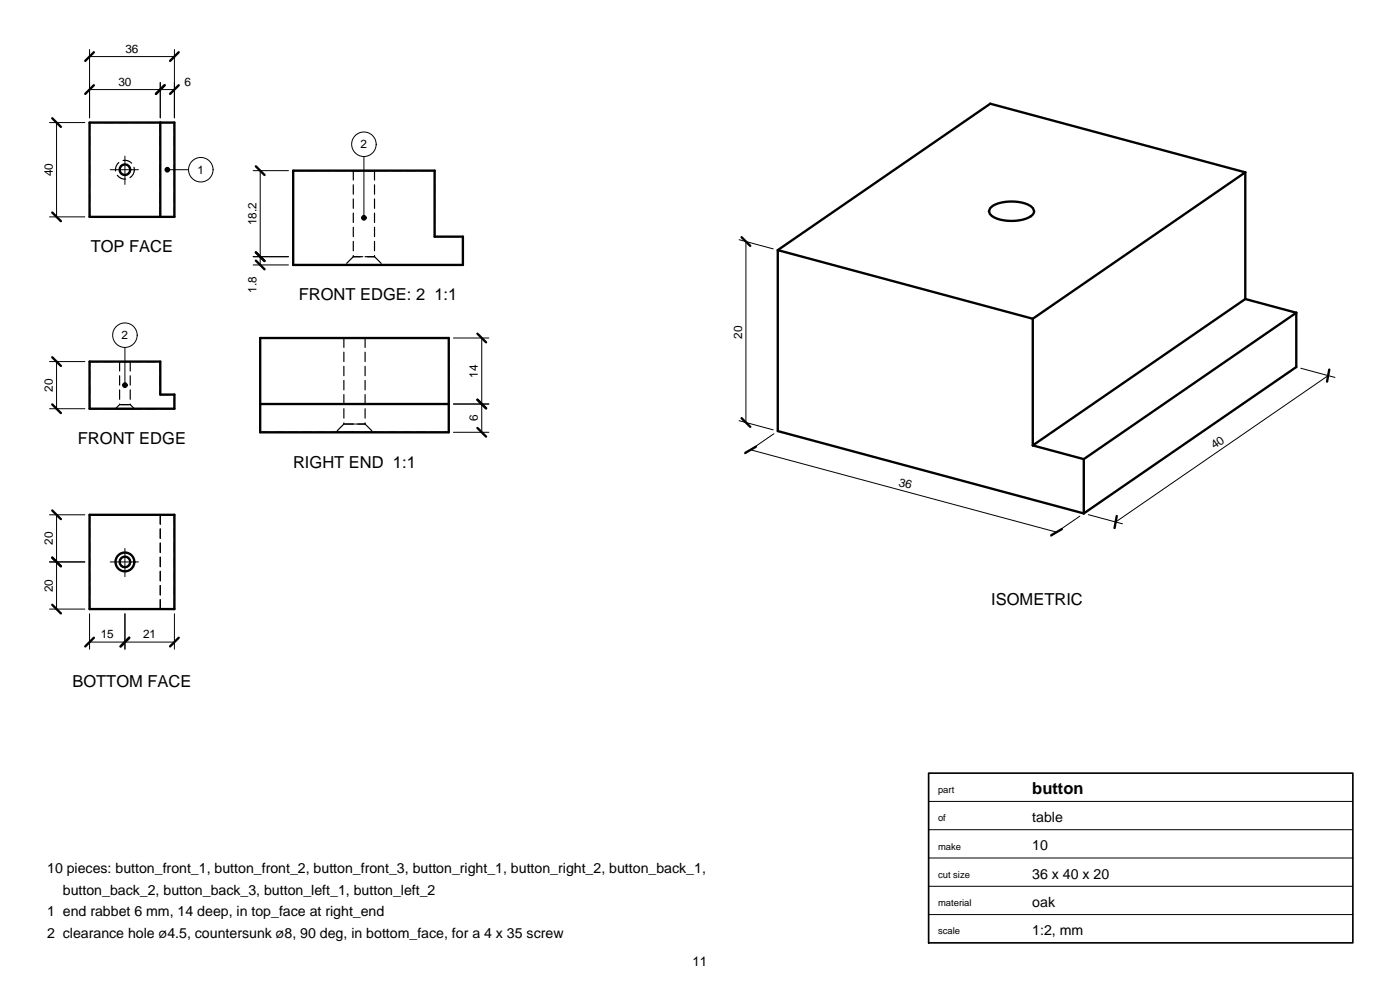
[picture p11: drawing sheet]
<svg xmlns="http://www.w3.org/2000/svg" width="297mm" height="210mm" viewBox="0 0 297 210" stroke-linecap="round" stroke-linejoin="round" font-family="sans-serif">
<path d="M19 26h18M27.6 36a1.12 1.12 0 0 1-1.5 1 1.12 1.12 0 0 1-.4-1.8 1.12 1.12 0 0 1 1.8 .4l.1 .4M28.5 36a2 2 0 0 1-2.9 1.8 2 2 0 0 1-.4-3.3 2 2 0 0 1 3.2 1l.1 .5M19 46v-20M19 46h18M34 46v-20M37 46v-20" fill="none" stroke="#000" stroke-width=".25" stroke-dasharray="2 1"/>
<g fill="none" stroke="#000" stroke-width=".5">
<path d="M19 26h18v20h-18zM34 26v20"/>
<circle cx="26.5" cy="36" r="1.13"/>
</g>
<path d="M23.4 36h6.2M26.5 39.1v-6.2" fill="none" stroke="#000" stroke-width=".21" stroke-dasharray="6 1 1 1"/>
<path d="M35.5 36h4.5" fill="none" stroke="#000" stroke-width=".21"/>
<circle cx="35.5" cy="36" r=".5" fill="#000" stroke="#000" stroke-width=".21"/>
<circle cx="42.6" cy="36" r="2.6" fill="#fff" stroke="#000" stroke-width=".21"/>
<path d="M19 10.5v14.5M19 19h18M19 12h18M34 17.5v7.5M37 10.5v14.5M10.5 26h7.5M12 26v20M10.5 46h7.5M26.5 73.7v8" fill="none" stroke="#000" stroke-width=".21"/>
<path d="M19.9 18.1l-1.8 1.8M19.9 11.1l-1.8 1.8M34.9 18.1l-1.8 1.8M37.9 18.1l-1.8 1.8M37.9 11.1l-1.8 1.8M11.1 25.1l1.8 1.8M11.1 45.1l1.8 1.8M19 76.7h15v7h3v3h-18z" fill="none" stroke="#000" stroke-width=".5"/>
<g fill="none" stroke="#000" stroke-width=".25" stroke-dasharray="2 1">
<path d="M19 76.7h15M25.4 76.7h2.2M25.4 76.7v9.1M27.6 76.7h-2.2M27.6 76.7v9.1M34 76.7v7M19 86.7v-10M19 86.7h18M24.5 86.7h4M25.4 85.8h2.2M25.4 85.8l-.9 .9M27.6 85.8h-2.2"/>
<path d="M27.6 85.8l.9 .9M28.5 86.7h-4M34 83.7h3M37 86.7v-3"/>
</g>
<circle cx="26.5" cy="81.7" r=".5" fill="#000" stroke="#000" stroke-width=".21"/>
<circle cx="26.5" cy="71.1" r="2.6" fill="#fff" stroke="#000" stroke-width=".21"/>
<g fill="none" stroke="#000" stroke-width=".21">
<path d="M77.2 33.2v13M10.5 76.7h7.5M12 76.7v10M96.2 71.7h7.5M102.2 71.7v20M10.5 86.7h7.5M96.2 91.7h7.5M96.2 85.7h7.5M10.5 119.2h7.5M10.5 109.2h7.5M12 109.2v20M10.5 129.2h7.5"/>
<path d="M19 130.2v7.5M19 136.2h18M26.5 130.2v7.5M37 130.2v7.5"/>
</g>
<g fill="none" stroke="#000" stroke-width=".5">
<path d="M62.2 36.2h30v14h6v6h-36zM11.1 75.8l1.8 1.8M55.2 71.7h40v20h-40zM101.3 70.8l1.8 1.8M11.1 85.8l1.8 1.8M55.2 85.7h40M101.3 90.8l1.8 1.8M101.3 84.8l1.8 1.8M11.1 118.3l1.8 1.8M11.1 108.3l1.8 1.8M19 109.2h18v20h-18zM11.1 128.3l1.8 1.8"/>
<path d="M19.9 135.3l-1.8 1.8M27.4 135.3l-1.8 1.8M37.9 135.3l-1.8 1.8"/>
<circle cx="26.5" cy="119.2" r="1.13"/>
<circle cx="26.5" cy="119.2" r="2"/>
</g>
<g fill="none" stroke="#000" stroke-width=".25" stroke-dasharray="2 1">
<path d="M62.2 36.2h30M75 36.2h4.5M75 36.2v18.2M79.5 36.2h-4.5M79.5 36.2v18.2M92.2 36.2v14M62.2 56.2v-20M62.2 56.2h36M73.2 56.2h8M75 54.4h4.5M75 54.4l-1.8 1.8M79.5 54.4h-4.5"/>
<path d="M79.5 54.4l1.7 1.8M81.2 56.2h-8M92.2 50.2h6M98.2 56.2v-6M55.2 71.7h40M73 71.7h4.5M73 71.7v18.2M75.2 71.7h-2.2M77.5 71.7h-2.3M77.5 71.7v18.2M55.2 91.7v-20M55.2 91.7h40"/>
<path d="M55.2 85.7h40M71.2 91.7h8M73 89.9h4.5M73 89.9l-1.8 1.8M75.2 91.7h-4M75.2 89.9h-2.2M77.5 89.9h-2.3M77.5 89.9l1.7 1.8M79.2 91.7h-4M95.2 91.7v-20M19 109.2v20M19 109.2h15"/>
<path d="M27.6 119.2a1.12 1.12 0 0 0-1.5-1 1.12 1.12 0 0 0-.4 1.8 1.12 1.12 0 0 0 1.8-.4l.1-.4M34 109.2h3M34 109.2v20M19 129.2h15M34 129.2h3M37 129.2v-20"/>
</g>
<path d="M23.4 119.2h6.2M26.5 122.3v-6.2" fill="none" stroke="#000" stroke-width=".21" stroke-dasharray="6 1 1 1"/>
<circle cx="77.2" cy="46.2" r=".5" fill="#000" stroke="#000" stroke-width=".21"/>
<circle cx="77.2" cy="30.6" r="2.6" fill="#fff" stroke="#000" stroke-width=".21"/>
<g fill="none" stroke="#000" stroke-width=".21">
<path d="M53.7 36.2h7.5M55.2 36.2v20M53.7 56.2h7.5M53.7 54.4h7.5M156.8 50.8l7.2 2M158.2 51.2v38.4M276 78.1l7.2 2M281.8 79.7l-45.1 31M156.8 89.2l7.2 2M159.2 95.4l65 17.5M164.2 92l-6.2 4.3M229.1 109.5l-6.2 4.2"/>
<path d="M230.9 109.2l7.2 1.9M197 176h90M197 170h90M197 194h90M197 188h90M197 182h90"/>
</g>
<g fill="none" stroke="#000" stroke-width=".5">
<path d="M54.3 35.3l1.8 1.8M264.2 36.6l-54.1-14.6-45.1 31.1M264.2 36.6l-45.1 31M264.2 36.6v26.8M54.3 55.3l1.8 1.8M54.3 53.5l1.8 1.9M157.3 50.3l1.9 1.9M165 53.1v38.3l64.9 17.5M165 53.1l54.1 14.5M210 44.2a7.4 7.4 0 0 1 6-1.4l.7 .2a2.76 2.76 0 0 1 2.7 1.9l-.4 .7a5.9 5.9 0 0 1-4.5 1.3 6.3 6.3 0 0 1-4.5-1.5l-.2-.6zM219.1 67.6v26.9M264.2 63.4l10.8 2.9"/>
<path d="M264.2 63.4l-45.1 31.1M275 66.3v11.6l-45.1 31M275 66.3l-45.1 31.1M282 78.4l-.5 2.6M157.3 88.7l1.9 1.8M160.4 94.8l-2.3 1.3M219.1 94.5l10.8 2.9M229.9 97.4v11.5M225.3 112.2l-2.3 1.3M236.9 109.4l-.5 2.6"/>
</g>
<path d="M197 164h90v36h-90z" fill="none" stroke="#000" stroke-width=".35"/>
<g font-size="3.5">
<text x="19.2" y="53.5">TOP FACE</text>
<text x="63.4" y="63.7">FRONT EDGE: 2 1:1</text>
<text x="16.5" y="94.2">FRONT EDGE</text>
<text x="62.2" y="99.2">RIGHT END 1:1</text>
<text x="210.3" y="128.4">ISOMETRIC</text>
<text x="15.4" y="145.7">BOTTOM FACE</text>
<text x="219" y="168.4">button</text>
</g>
<g font-size="3">
<text x="219" y="174.4">table</text>
<text x="10" y="185.2">10 pieces: button_front_1, button_front_2, button_front_3, button_right_1, button_right_2, button_back_1,</text>
<text x="219" y="180.4">10</text>
<text x="13.3" y="189.8">button_back_2, button_back_3, button_left_1, button_left_2</text>
<text x="219" y="186.4">36 x 40 x 20</text>
<text x="10" y="194.4">1 end rabbet 6 mm, 14 deep, in top_face at right_end</text>
<text x="219" y="192.4">oak</text>
<text x="10" y="199">2 clearance hole ø4.5, countersunk ø8, 90 deg, in bottom_face, for a 4 x 35 screw</text>
<text x="219" y="198.4">1:2, mm</text>
</g>
<text font-size="2.8" x="146.9" y="205">11</text>
<g font-size="2.5">
<text x="26.6" y="11.2">36</text>
<text x="25.1" y="18.2">30</text>
<text x="39.1" y="18.2">6</text>
<text x="76.5" y="31.5">2</text>
<text x="11.2" y="37.4" transform="rotate(-90 11.2 37.4)">40</text>
<text x="41.9" y="36.9">1</text>
<text x="54.4" y="47.8" transform="rotate(-90 54.4 47.8)">18.2</text>
<text x="54.4" y="62.1" transform="rotate(-90 54.4 62.1)">1.8</text>
<text x="25.8" y="72">2</text>
<text x="157.4" y="71.8" transform="rotate(-90 157.4 71.8)">20</text>
<text x="11.2" y="83.1" transform="rotate(-90 11.2 83.1)">20</text>
<text x="101.4" y="80.1" transform="rotate(-90 101.4 80.1)">14</text>
<text x="101.4" y="89.4" transform="rotate(-90 101.4 89.4)">6</text>
<text x="257.6" y="95.3" transform="rotate(-35 257.6 95.3)">40</text>
<text x="190.6" y="103" transform="rotate(15 190.6 103)">36</text>
<text x="11.2" y="115.6" transform="rotate(-90 11.2 115.6)">20</text>
<text x="11.2" y="125.6" transform="rotate(-90 11.2 125.6)">20</text>
<text x="21.4" y="135.4">15</text>
<text x="30.4" y="135.4">21</text>
</g>
<g font-size="2">
<text x="199" y="168.2">part</text>
<text x="199" y="174.2">of</text>
<text x="199" y="180.2">make</text>
<text x="199" y="186.2">cut size</text>
<text x="199" y="192.2">material</text>
<text x="199" y="198.2">scale</text>
</g>
</svg>
